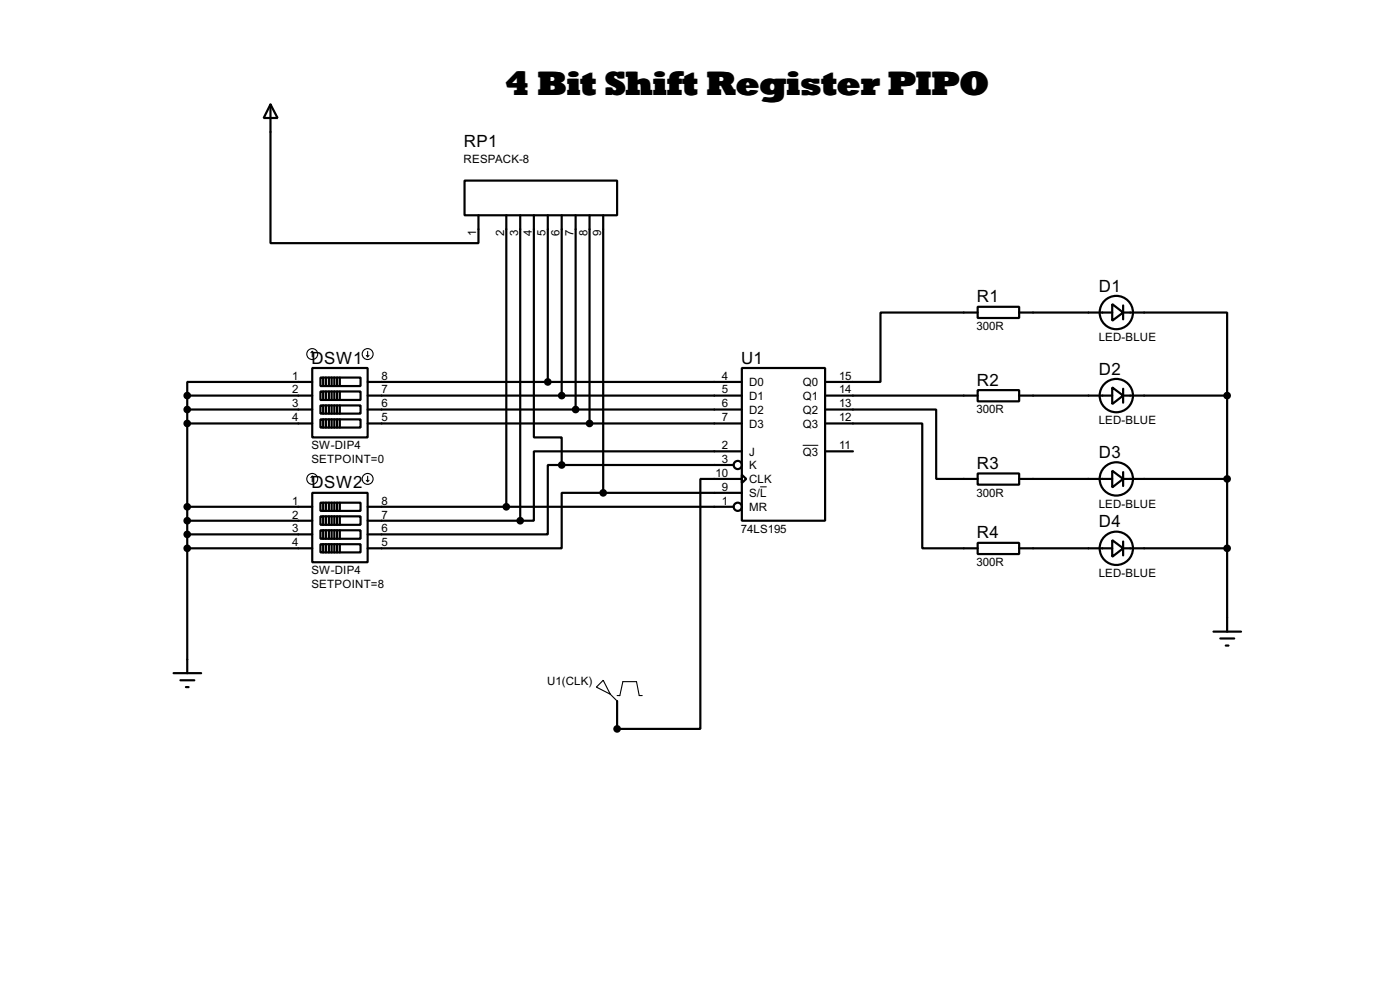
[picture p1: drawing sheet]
<svg xmlns="http://www.w3.org/2000/svg" width="256mm" height="180mm" viewBox="0 0 256 180" stroke-linecap="round" stroke-linejoin="round" font-family="sans-serif">
<g fill="none" stroke="#000" stroke-width=".4">
<path d="M49.6 19.1l1.3 2.5h-2.6zM49.6 19.1v25.4h38.1v-5.1M85.1 33.1h28v6.3h-28zM92.8 39.4v53.4M95.3 39.4v55.9M97.8 39.4v40.7h5.1v5M100.4 39.4v30.5M102.9 39.4v33M105.5 39.4v35.6M108 39.4v38.1M110.5 39.4v50.8M179.1 56.2h7.6v2h-7.6z"/>
<path d="M179.1 57.2h-17.8v12.7h-10.1M186.7 57.2h17.1M203.8 55.7l2 1.5-2 1.5zM205.8 57.2h19v15.2M205.8 55.9v2.6M34.3 72.4h22.9M34.3 72.4v50.8M34.3 75h22.9M34.3 77.5h22.9M57.2 67.4h10.2v12.7h-10.2zM57.2 69.9h-22.9v2.5M58.7 69.1h7.4v1.6h-7.4z"/>
<path d="M58.7 71.7h7.4v1.5h-7.4zM58.7 74.2h7.4v1.5h-7.4zM58.7 76.8h7.4v1.5h-7.4zM59.2 69.1v1.6M59.2 71.7v1.5M59.2 74.2v1.5M59.2 76.8v1.5M59.7 69.1v1.6M59.7 71.7v1.5M59.7 74.2v1.5M59.7 76.8v1.5M60.3 69.1v1.6"/>
<path d="M60.3 71.7v1.5M60.3 74.2v1.5M60.3 76.8v1.5M60.8 69.1v1.6M60.8 71.7v1.5M60.8 74.2v1.5M60.8 76.8v1.5M61.3 69.1v1.6M61.3 71.7v1.5M61.3 74.2v1.5M61.3 76.8v1.5M61.8 69.1v1.6"/>
<path d="M61.8 71.7v1.5M61.8 74.2v1.5M61.8 76.8v1.5M62.3 69.1v1.6M62.3 71.7v1.5M62.3 74.2v1.5M62.3 76.8v1.5M67.4 72.4h68.5M67.4 75h68.5M67.4 77.5h68.5M67.4 69.9h68.5M135.9 67.4h15.3v27.9h-15.3z"/>
<path d="M151.2 75h20.3v12.7h7.6M151.2 77.5h17.8v22.9h10.1M151.2 72.4h27.9M179.1 71.4h7.6v2.1h-7.6zM186.7 72.4h17.1M203.8 70.9l2 1.5-2 1.6zM205.8 72.4h19M205.8 71.2v2.5M224.8 72.4v43.2M34.3 92.8h22.9M34.3 95.3h22.9M34.3 97.8h22.9"/>
<path d="M57.2 90.2h10.2v12.7h-10.2zM58.7 92h7.4v1.5h-7.4zM58.7 94.5h7.4v1.6h-7.4zM58.7 97.1h7.4v1.5h-7.4zM58.7 99.6h7.4v1.5h-7.4zM59.2 92v1.5M59.2 94.5v1.6M59.2 97.1v1.5M59.2 99.6v1.5M59.7 92v1.5M59.7 94.5v1.6M59.7 97.1v1.5"/>
<path d="M59.7 99.6v1.5M60.3 92v1.5M60.3 94.5v1.6M60.3 97.1v1.5M60.3 99.6v1.5M60.8 92v1.5M60.8 94.5v1.6M60.8 97.1v1.5M60.8 99.6v1.5M61.3 92v1.5M61.3 94.5v1.6M61.3 97.1v1.5"/>
<path d="M61.3 99.6v1.5M61.8 92v1.5M61.8 94.5v1.6M61.8 97.1v1.5M61.8 99.6v1.5M62.3 92v1.5M62.3 94.5v1.6M62.3 97.1v1.5M62.3 99.6v1.5M67.4 92.8h67M67.4 95.3h27.9M102.9 85.1h-2.5v12.7h-33"/>
<path d="M102.9 85.1h31.5M110.5 90.2h-7.6v10.2h-35.5M110.5 90.2h25.4M135.9 86.9l.8 .8-.8 .7zM135.9 87.7h-7.6v45.7h-15.2v-5.1M135.9 82.6h-38.1v12.7h-2.5M151.2 82.6h5.1M179.1 86.7h7.6v2h-7.6zM179.1 99.4h7.6v2h-7.6zM186.7 87.7h17.1M203.8 86.2l2 1.5-2 1.5zM203.8 98.9l2 1.5-2 1.5z"/>
<path d="M205.8 87.7h19M205.8 86.4v2.6M205.8 99.1v2.6M34.3 100.4h22.9M186.7 100.4h17.1M205.8 100.4h19M222.3 115.6h5.1M223.6 116.9h2.5M224.6 118.2h.5M31.8 123.2h5.1M33.1 124.5h2.5M34.1 125.8h.5"/>
<circle cx="204.5" cy="57.2" r="3.1"/>
<circle cx="204.5" cy="72.4" r="3.1"/>
<circle cx="135.1" cy="92.8" r=".75"/>
<circle cx="135.1" cy="85.1" r=".75"/>
<circle cx="204.5" cy="87.7" r="3.1"/>
<circle cx="204.5" cy="100.4" r="3.1"/>
</g>
<g fill="none" stroke="#000" stroke-width=".2">
<path d="M57.2 64.3l-.2 .3M57.2 64.3l.3 .3M57.2 64.3v1M67.1 65.1l.3 .2M67.4 64.3v1M67.6 65.1l-.2 .2M57.2 87.2v1M57.2 87.2l-.2 .2M57.2 87.2l.3 .2M67.1 87.9l.3 .3M67.4 87.2v1M67.6 87.9l-.2 .3"/>
<path d="M109.3 125.8l1.2-1.3 1.3 2.6zM111.8 127.1l1.3 1.2M113.1 127.3h.5l.5-2.5h2.5l.5 2.5h.6"/>
<circle cx="57.2" cy="64.8" r="1"/>
<circle cx="67.3" cy="64.8" r="1"/>
<circle cx="57.2" cy="87.7" r="1"/>
<circle cx="67.3" cy="87.7" r="1"/>
</g>
<path d="M139.3 89.1h1.2M147.1 81.5h2.8" fill="none" stroke="#000" stroke-width=".18"/>
<g fill="#000" stroke="#000" stroke-width=".4">
<circle cx="34.3" cy="72.4" r=".5"/>
<circle cx="34.3" cy="75" r=".5"/>
<circle cx="34.3" cy="77.5" r=".5"/>
<circle cx="100.3" cy="69.9" r=".5"/>
<circle cx="102.9" cy="72.4" r=".5"/>
<circle cx="105.4" cy="75" r=".5"/>
<circle cx="108" cy="77.5" r=".5"/>
<circle cx="224.8" cy="72.4" r=".5"/>
<circle cx="34.3" cy="95.3" r=".5"/>
<circle cx="34.3" cy="92.8" r=".5"/>
<circle cx="34.3" cy="97.8" r=".5"/>
<circle cx="92.7" cy="92.8" r=".5"/>
<circle cx="95.3" cy="95.3" r=".5"/>
<circle cx="102.9" cy="85.1" r=".5"/>
<circle cx="110.5" cy="90.2" r=".5"/>
<circle cx="224.8" cy="87.7" r=".5"/>
<circle cx="34.3" cy="100.4" r=".5"/>
<circle cx="224.8" cy="100.4" r=".5"/>
<circle cx="113" cy="133.4" r=".5"/>
</g>
<text font-size="7.4" x="92.5" y="17.5">4 Bit Shift Register PIPO</text>
<g font-size="3.5">
<text x="85" y="26.8">RP1</text>
<text x="201.3" y="53.3">D1</text>
<text x="179" y="55.4">R1</text>
<text x="57.1" y="66.6">DSW1</text>
<text x="135.8" y="66.6">U1</text>
<text x="179" y="70.6">R2</text>
<text x="201.3" y="68.6">D2</text>
<text x="201.3" y="83.8">D3</text>
<text x="57.1" y="89.4">DSW2</text>
<text x="179" y="85.9">R3</text>
<text x="179" y="98.6">R4</text>
<text x="201.3" y="96.5">D4</text>
</g>
<g font-size="2.4">
<text x="84.9" y="29.8">RESPACK-8</text>
<text x="87.3" y="43.1" transform="rotate(-90 87.3 43.1)">1</text>
<text x="92.4" y="43.1" transform="rotate(-90 92.4 43.1)">2</text>
<text x="94.9" y="43.1" transform="rotate(-90 94.9 43.1)">3</text>
<text x="97.4" y="43.1" transform="rotate(-90 97.4 43.1)">4</text>
<text x="100" y="43.1" transform="rotate(-90 100 43.1)">5</text>
<text x="102.5" y="43.1" transform="rotate(-90 102.5 43.1)">6</text>
<text x="105.1" y="43.1" transform="rotate(-90 105.1 43.1)">7</text>
<text x="107.6" y="43.1" transform="rotate(-90 107.6 43.1)">8</text>
<text x="110.1" y="43.1" transform="rotate(-90 110.1 43.1)">9</text>
<text x="178.9" y="60.4">300R</text>
<text x="201.3" y="62.4">LED-BLUE</text>
<text x="53.5" y="69.5">1</text>
<text x="53.5" y="72">2</text>
<text x="69.9" y="69.5">8</text>
<text x="69.9" y="72">7</text>
<text x="132.3" y="69.5">4</text>
<text x="132.3" y="72">5</text>
<text x="137.2" y="70.7">D0</text>
<text x="147.1" y="70.7">Q0</text>
<text x="153.7" y="69.5">15</text>
<text x="153.7" y="72">14</text>
<text x="53.5" y="74.6">3</text>
<text x="53.5" y="77.1">4</text>
<text x="69.9" y="74.6">6</text>
<text x="69.9" y="77.1">5</text>
<text x="132.3" y="74.6">6</text>
<text x="132.3" y="77.1">7</text>
<text x="137.2" y="73.2">D1</text>
<text x="137.2" y="75.8">D2</text>
<text x="147.1" y="73.2">Q1</text>
<text x="147.1" y="75.8">Q2</text>
<text x="153.7" y="74.6">13</text>
<text x="153.7" y="77.1">12</text>
<text x="178.9" y="75.7">300R</text>
<text x="201.3" y="77.6">LED-BLUE</text>
<text x="57" y="82.2">SW-DIP4</text>
<text x="132.3" y="82.2">2</text>
<text x="137.2" y="78.3">D3</text>
<text x="137.2" y="83.4">J</text>
<text x="147.1" y="78.3">Q3</text>
<text x="147.1" y="83.4">Q3</text>
<text x="153.7" y="82.2">11</text>
<text x="57" y="84.8">SETPOINT=0</text>
<text x="131.1" y="87.3">10</text>
<text x="132.3" y="84.7">3</text>
<text x="132.3" y="89.8">9</text>
<text x="137.2" y="85.9">K</text>
<text x="137.2" y="88.5">CLK</text>
<text x="53.5" y="92.4">1</text>
<text x="53.5" y="94.9">2</text>
<text x="69.9" y="92.4">8</text>
<text x="69.9" y="94.9">7</text>
<text x="132.3" y="92.4">1</text>
<text x="137.2" y="91">S/L</text>
<text x="137.2" y="93.6">MR</text>
<text x="178.9" y="90.9">300R</text>
<text x="201.3" y="92.9">LED-BLUE</text>
<text x="53.5" y="97.4">3</text>
<text x="53.5" y="100">4</text>
<text x="69.9" y="97.4">6</text>
<text x="69.9" y="100">5</text>
<text x="135.7" y="97.5">74LS195</text>
<text x="57" y="105.1">SW-DIP4</text>
<text x="57" y="107.7">SETPOINT=8</text>
<text x="178.9" y="103.6">300R</text>
<text x="201.3" y="105.6">LED-BLUE</text>
<text x="100.2" y="125.3">U1(CLK)</text>
</g>
</svg>
